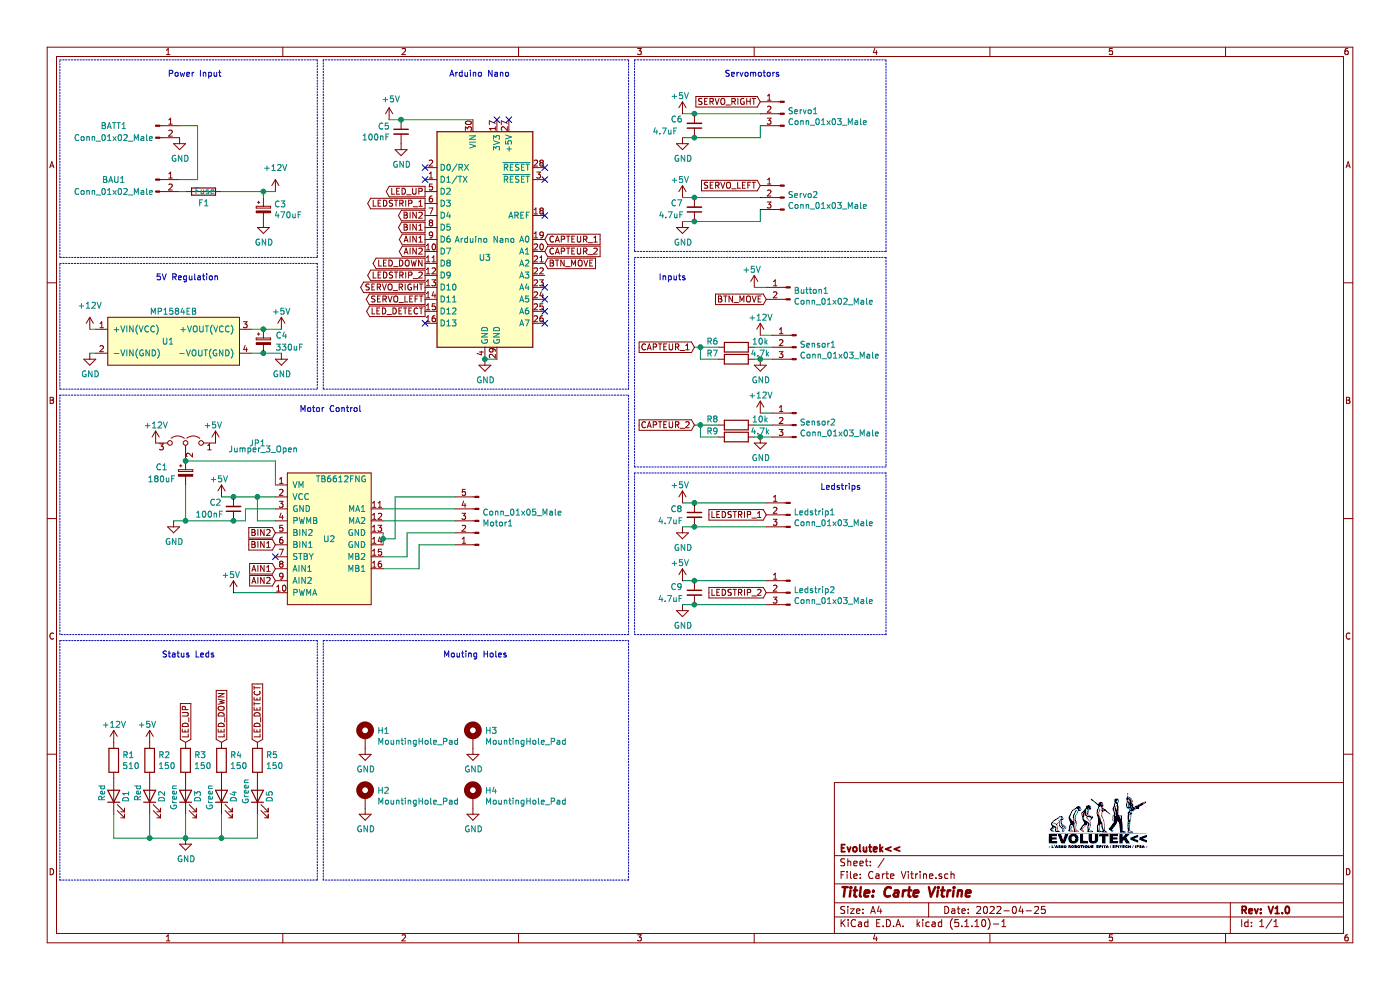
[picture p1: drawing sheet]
EESchema Schematic File Version 4
EELAYER 30 0
EELAYER END
$Descr A4 11693 8268
encoding utf-8
Sheet 1 1
Title "Carte Vitrine"
Date "2022-04-25"
Rev "V1.0"
Comp ""
Comment1 ""
Comment2 ""
Comment3 ""
Comment4 ""
$EndDescr
$Comp
L Device:Fuse F1
U 1 1
P 1700 1600
F 0 "F1" V 1600 1550 50  0000 L CNN
F 1 "Fuse" V 1700 1500 50  0000 L CNN
F 2 "ComponentsEvo:8040-PORTE-FUSIBLE" V 1630 1600 50  0001 C CNN
F 3 "~" H 1700 1600 50  0001 C CNN
	1    1700 1600
	0    -1   -1   0   
$EndComp
$Comp
L Device:R R3
U 1 1
P 1550 6350
F 0 "R3" H 1620 6396 50  0000 L CNN
F 1 "150" H 1620 6305 50  0000 L CNN
F 2 "Resistor_SMD:R_0603_1608Metric" V 1480 6350 50  0001 C CNN
F 3 "~" H 1550 6350 50  0001 C CNN
	1    1550 6350
	1    0    0    -1  
$EndComp
$Comp
L Device:R R4
U 1 1
P 1850 6350
F 0 "R4" H 1920 6396 50  0000 L CNN
F 1 "150" H 1920 6305 50  0000 L CNN
F 2 "Resistor_SMD:R_0603_1608Metric" V 1780 6350 50  0001 C CNN
F 3 "~" H 1850 6350 50  0001 C CNN
	1    1850 6350
	1    0    0    -1  
$EndComp
$Comp
L Device:R R5
U 1 1
P 2150 6350
F 0 "R5" H 2220 6396 50  0000 L CNN
F 1 "150" H 2220 6305 50  0000 L CNN
F 2 "Resistor_SMD:R_0603_1608Metric" V 2080 6350 50  0001 C CNN
F 3 "~" H 2150 6350 50  0001 C CNN
	1    2150 6350
	1    0    0    -1  
$EndComp
$Comp
L Device:LED D3
U 1 1
P 1550 6650
F 0 "D3" H 1600 6550 50  0000 R CNN
F 1 "Green" H 1650 6750 50  0000 R CNN
F 2 "LED_SMD:LED_0805_2012Metric" H 1550 6650 50  0001 C CNN
F 3 "~" H 1550 6650 50  0001 C CNN
	1    1550 6650
	0    -1   -1   0   
$EndComp
$Comp
L Device:LED D4
U 1 1
P 1850 6650
F 0 "D4" H 1900 6550 50  0000 R CNN
F 1 "Green" H 1950 6750 50  0000 R CNN
F 2 "LED_SMD:LED_0805_2012Metric" H 1850 6650 50  0001 C CNN
F 3 "~" H 1850 6650 50  0001 C CNN
	1    1850 6650
	0    -1   -1   0   
$EndComp
$Comp
L Device:LED D5
U 1 1
P 2150 6650
F 0 "D5" H 2200 6550 50  0000 R CNN
F 1 "Green" H 2300 6750 50  0000 R CNN
F 2 "LED_SMD:LED_0805_2012Metric" H 2150 6650 50  0001 C CNN
F 3 "~" H 2150 6650 50  0001 C CNN
	1    2150 6650
	0    -1   -1   0   
$EndComp
Text GLabel 6400 2500 0    50   Input ~ 0
BTN_MOVE
Text GLabel 1550 6200 1    50   Input ~ 0
LED_UP
Text GLabel 1850 6200 1    50   Input ~ 0
LED_DOWN
Text GLabel 2150 6200 1    50   Input ~ 0
LED_DETECT
$Comp
L power:+5V #PWR013
U 1 1
P 2350 2750
F 0 "#PWR013" H 2350 2600 50  0001 C CNN
F 1 "+5V" H 2350 2900 50  0000 C CNN
F 2 "" H 2350 2750 50  0001 C CNN
F 3 "" H 2350 2750 50  0001 C CNN
	1    2350 2750
	1    0    0    -1  
$EndComp
$Comp
L power:+5V #PWR015
U 1 1
P 3250 1000
F 0 "#PWR015" H 3250 850 50  0001 C CNN
F 1 "+5V" H 3265 1173 50  0000 C CNN
F 2 "" H 3250 1000 50  0001 C CNN
F 3 "" H 3250 1000 50  0001 C CNN
	1    3250 1000
	1    0    0    -1  
$EndComp
Wire Wire Line
	2200 1600 2200 1650
Wire Wire Line
	1850 6800 1850 7000
Wire Wire Line
	1550 6800 1550 7000
Wire Wire Line
	2150 6800 2150 7000
Wire Wire Line
	2150 7000 1850 7000
Text GLabel 3550 2400 0    50   Output ~ 0
SERVO_RIGHT
Text GLabel 3550 2500 0    50   Output ~ 0
SERVO_LEFT
Text GLabel 4550 2200 2    50   Input ~ 0
BTN_MOVE
Text GLabel 4550 2000 2    50   Input ~ 0
CAPTEUR_1
Text GLabel 4550 2100 2    50   Input ~ 0
CAPTEUR_2
Text GLabel 3550 1700 0    50   Output ~ 0
LEDSTRIP_1
Text GLabel 3550 1600 0    50   Output ~ 0
LED_UP
Text GLabel 3550 2200 0    50   Output ~ 0
LED_DOWN
Text GLabel 3550 2600 0    50   Output ~ 0
LED_DETECT
NoConn ~ 4550 1400
NoConn ~ 4550 1500
NoConn ~ 4550 1800
NoConn ~ 4550 2400
NoConn ~ 4550 2500
NoConn ~ 4550 2600
NoConn ~ 4550 2700
NoConn ~ 3550 2700
NoConn ~ 4150 1000
NoConn ~ 3550 1400
NoConn ~ 3550 1500
$Comp
L ComponentsEvo:MP1584EB U1
U 1 1
P 1450 2850
F 0 "U1" H 1350 2850 50  0000 L CNN
F 1 "MP1584EB" H 1250 3100 50  0000 L CNN
F 2 "ComponentsEvo:MP1584EN" H 1450 2500 50  0001 C CNN
F 3 "" H 1450 2500 50  0001 C CNN
	1    1450 2850
	1    0    0    -1  
$EndComp
$Comp
L power:+5V #PWR09
U 1 1
P 1850 4150
F 0 "#PWR09" H 1850 4000 50  0001 C CNN
F 1 "+5V" H 1750 4300 50  0000 L CNN
F 2 "" H 1850 4150 50  0001 C CNN
F 3 "" H 1850 4150 50  0001 C CNN
	1    1850 4150
	1    0    0    -1  
$EndComp
$Comp
L power:+12V #PWR05
U 1 1
P 1300 3700
F 0 "#PWR05" H 1300 3550 50  0001 C CNN
F 1 "+12V" H 1200 3850 50  0000 L CNN
F 2 "" H 1300 3700 50  0001 C CNN
F 3 "" H 1300 3700 50  0001 C CNN
	1    1300 3700
	1    0    0    -1  
$EndComp
$Comp
L power:+5V #PWR010
U 1 1
P 1950 4950
F 0 "#PWR010" H 1950 4800 50  0001 C CNN
F 1 "+5V" H 1850 5100 50  0000 L CNN
F 2 "" H 1950 4950 50  0001 C CNN
F 3 "" H 1950 4950 50  0001 C CNN
	1    1950 4950
	1    0    0    -1  
$EndComp
Text GLabel 2300 4750 0    50   Input ~ 0
AIN1
Text GLabel 2300 4850 0    50   Input ~ 0
AIN2
Text GLabel 2300 4550 0    50   Input ~ 0
BIN1
Text GLabel 2300 4450 0    50   Input ~ 0
BIN2
Text GLabel 3550 1800 0    50   Output ~ 0
BIN2
Text GLabel 3550 1900 0    50   Output ~ 0
BIN1
Text GLabel 3550 2100 0    50   Output ~ 0
AIN2
Text GLabel 3550 2000 0    50   Output ~ 0
AIN1
Connection ~ 2200 1600
NoConn ~ 2300 4650
$Comp
L Device:CP_Small C3
U 1 1
P 2200 1750
F 0 "C3" H 2288 1796 50  0000 L CNN
F 1 "470uF" H 2288 1705 50  0000 L CNN
F 2 "Capacitor_THT:CP_Radial_D10.0mm_P5.00mm" H 2200 1750 50  0001 C CNN
F 3 "~" H 2200 1750 50  0001 C CNN
	1    2200 1750
	1    0    0    -1  
$EndComp
$Comp
L Device:CP_Small C4
U 1 1
P 2200 2850
F 0 "C4" H 2300 2900 50  0000 L CNN
F 1 "330uF" H 2300 2800 50  0000 L CNN
F 2 "Capacitor_THT:CP_Radial_D10.0mm_P5.00mm" H 2200 2850 50  0001 C CNN
F 3 "~" H 2200 2850 50  0001 C CNN
	1    2200 2850
	1    0    0    -1  
$EndComp
$Comp
L Device:CP_Small C1
U 1 1
P 1550 3950
F 0 "C1" H 1350 4000 50  0000 C CNN
F 1 "180uF" H 1350 3900 50  0000 C CNN
F 2 "Capacitor_THT:CP_Radial_D10.0mm_P5.00mm" H 1550 3950 50  0001 C CNN
F 3 "~" H 1550 3950 50  0001 C CNN
	1    1550 3950
	1    0    0    -1  
$EndComp
$Comp
L Device:C_Small C2
U 1 1
P 1950 4250
F 0 "C2" H 2100 4200 50  0000 C CNN
F 1 "100nF" H 2150 4300 50  0000 C CNN
F 2 "Capacitor_SMD:C_0603_1608Metric" H 1950 4250 50  0001 C CNN
F 3 "~" H 1950 4250 50  0001 C CNN
	1    1950 4250
	-1   0    0    1   
$EndComp
$Comp
L Device:C_Small C5
U 1 1
P 3350 1100
F 0 "C5" H 3442 1146 50  0000 L CNN
F 1 "100nF" H 3442 1055 50  0000 L CNN
F 2 "Capacitor_SMD:C_0603_1608Metric" H 3350 1100 50  0001 C CNN
F 3 "~" H 3350 1100 50  0001 C CNN
	1    3350 1100
	-1   0    0    -1  
$EndComp
Text GLabel 3550 2300 0    50   Output ~ 0
LEDSTRIP_2
$Comp
L power:GND #PWR014
U 1 1
P 2350 2950
F 0 "#PWR014" H 2350 2700 50  0001 C CNN
F 1 "GND" H 2355 2777 50  0000 C CNN
F 2 "" H 2350 2950 50  0001 C CNN
F 3 "" H 2350 2950 50  0001 C CNN
	1    2350 2950
	1    0    0    -1  
$EndComp
$Comp
L power:GND #PWR011
U 1 1
P 2200 1850
F 0 "#PWR011" H 2200 1600 50  0001 C CNN
F 1 "GND" H 2205 1677 50  0000 C CNN
F 2 "" H 2200 1850 50  0001 C CNN
F 3 "" H 2200 1850 50  0001 C CNN
	1    2200 1850
	1    0    0    -1  
$EndComp
$Comp
L power:GND #PWR017
U 1 1
P 4050 3000
F 0 "#PWR017" H 4050 2750 50  0001 C CNN
F 1 "GND" H 4055 2827 50  0000 C CNN
F 2 "" H 4050 3000 50  0001 C CNN
F 3 "" H 4050 3000 50  0001 C CNN
	1    4050 3000
	1    0    0    -1  
$EndComp
$Comp
L power:GND #PWR06
U 1 1
P 1450 4350
F 0 "#PWR06" H 1450 4100 50  0001 C CNN
F 1 "GND" H 1455 4177 50  0000 C CNN
F 2 "" H 1450 4350 50  0001 C CNN
F 3 "" H 1450 4350 50  0001 C CNN
	1    1450 4350
	1    0    0    -1  
$EndComp
$Comp
L Connector:Conn_01x02_Male BATT1
U 1 1
P 1300 1050
F 0 "BATT1" H 950 1050 50  0000 C CNN
F 1 "Conn_01x02_Male" H 950 950 50  0000 C CNN
F 2 "ConnectorsEvo:649002227222" H 1300 1050 50  0001 C CNN
F 3 "~" H 1300 1050 50  0001 C CNN
	1    1300 1050
	1    0    0    -1  
$EndComp
$Comp
L power:GND #PWR07
U 1 1
P 1500 1150
F 0 "#PWR07" H 1500 900 50  0001 C CNN
F 1 "GND" H 1505 977 50  0000 C CNN
F 2 "" H 1500 1150 50  0001 C CNN
F 3 "" H 1500 1150 50  0001 C CNN
	1    1500 1150
	1    0    0    -1  
$EndComp
$Comp
L Connector:Conn_01x02_Male BAU1
U 1 1
P 1300 1500
F 0 "BAU1" H 950 1500 50  0000 C CNN
F 1 "Conn_01x02_Male" H 950 1400 50  0000 C CNN
F 2 "ConnectorsEvo:649002227222" H 1300 1500 50  0001 C CNN
F 3 "~" H 1300 1500 50  0001 C CNN
	1    1300 1500
	1    0    0    -1  
$EndComp
Wire Wire Line
	1500 1600 1550 1600
Wire Wire Line
	1500 1500 1650 1500
Wire Wire Line
	1650 1500 1650 1050
Wire Wire Line
	1650 1050 1500 1050
Wire Wire Line
	1850 1600 2200 1600
Wire Wire Line
	2100 2750 2200 2750
Connection ~ 2200 2750
Wire Wire Line
	2200 2750 2350 2750
Wire Wire Line
	2350 2950 2200 2950
Connection ~ 2200 2950
Wire Wire Line
	2200 2950 2100 2950
$Comp
L power:+12V #PWR01
U 1 1
P 750 2750
F 0 "#PWR01" H 750 2600 50  0001 C CNN
F 1 "+12V" H 750 2950 50  0000 C CNN
F 2 "" H 750 2750 50  0001 C CNN
F 3 "" H 750 2750 50  0001 C CNN
	1    750  2750
	1    0    0    -1  
$EndComp
Wire Wire Line
	750  2750 800  2750
$Comp
L power:GND #PWR02
U 1 1
P 750 2950
F 0 "#PWR02" H 750 2700 50  0001 C CNN
F 1 "GND" H 755 2777 50  0000 C CNN
F 2 "" H 750 2950 50  0001 C CNN
F 3 "" H 750 2950 50  0001 C CNN
	1    750  2950
	1    0    0    -1  
$EndComp
Wire Wire Line
	750  2950 800  2950
Wire Wire Line
	4050 3000 4150 3000
Wire Wire Line
	3350 1000 3950 1000
Connection ~ 4050 3000
$Comp
L MCU_Module:Arduino_Nano_v3.x U3
U 1 1
P 4050 2000
F 0 "U3" H 4050 1850 50  0000 C CNN
F 1 "Arduino Nano" H 4050 2000 50  0000 C CNN
F 2 "ComponentsEvo:ArduinoNano" H 4050 2000 50  0001 C CIN
F 3 "http://www.mouser.com/pdfdocs/Gravitech_Arduino_Nano3_0.pdf" H 4050 2000 50  0001 C CNN
	1    4050 2000
	1    0    0    -1  
$EndComp
NoConn ~ 4250 1000
Connection ~ 3350 1000
$Comp
L power:GND #PWR016
U 1 1
P 3350 1200
F 0 "#PWR016" H 3350 950 50  0001 C CNN
F 1 "GND" H 3355 1027 50  0000 C CNN
F 2 "" H 3350 1200 50  0001 C CNN
F 3 "" H 3350 1200 50  0001 C CNN
	1    3350 1200
	1    0    0    -1  
$EndComp
$Comp
L Connector:Conn_01x05_Male Motor1
U 1 1
P 4000 4350
F 0 "Motor1" H 3972 4374 50  0000 R CNN
F 1 "Conn_01x05_Male" H 3972 4283 50  0000 R CNN
F 2 "Connector_JST:JST_XH_B5B-XH-A_1x05_P2.50mm_Vertical" H 4000 4350 50  0001 C CNN
F 3 "~" H 4000 4350 50  0001 C CNN
	1    4000 4350
	-1   0    0    1   
$EndComp
Wire Wire Line
	3200 4450 3200 4500
$Comp
L ComponentsEvo:TB6612FNG U2
U 1 1
P 2750 4500
F 0 "U2" H 2750 4500 50  0000 C CNN
F 1 "TB6612FNG" H 2850 5000 50  0000 C CNN
F 2 "ComponentsEvo:TB6612FNG" H 2850 3600 50  0001 C CNN
F 3 "" H 2850 3600 50  0001 C CNN
	1    2750 4500
	1    0    0    -1  
$EndComp
Wire Wire Line
	1950 4150 2150 4150
Connection ~ 1950 4150
Wire Wire Line
	2300 4250 2050 4250
Wire Wire Line
	2050 4250 2050 4350
Wire Wire Line
	2050 4350 1950 4350
Connection ~ 1950 4350
Wire Wire Line
	1550 4050 1550 4350
Wire Wire Line
	1550 4350 1950 4350
Wire Wire Line
	1550 3850 2300 3850
Wire Wire Line
	2300 3850 2300 4050
Connection ~ 1550 3850
Wire Wire Line
	2300 4350 2150 4350
Wire Wire Line
	2150 4350 2150 4150
Connection ~ 2150 4150
Wire Wire Line
	2150 4150 2300 4150
Wire Wire Line
	1950 4950 2300 4950
$Comp
L power:+5V #PWR026
U 1 1
P 6300 2400
F 0 "#PWR026" H 6300 2250 50  0001 C CNN
F 1 "+5V" H 6200 2550 50  0000 L CNN
F 2 "" H 6300 2400 50  0001 C CNN
F 3 "" H 6300 2400 50  0001 C CNN
	1    6300 2400
	1    0    0    -1  
$EndComp
$Comp
L Device:C_Small C7
U 1 1
P 5800 1750
F 0 "C7" H 5600 1700 50  0000 L CNN
F 1 "4.7uF" H 5500 1800 50  0000 L CNN
F 2 "Capacitor_SMD:C_0603_1608Metric" H 5800 1750 50  0001 C CNN
F 3 "~" H 5800 1750 50  0001 C CNN
	1    5800 1750
	1    0    0    1   
$EndComp
$Comp
L Connector:Conn_01x03_Male Servo2
U 1 1
P 6550 1650
F 0 "Servo2" H 6522 1674 50  0000 R CNN
F 1 "Conn_01x03_Male" H 6522 1583 50  0000 R CNN
F 2 "Connector_PinHeader_2.54mm:PinHeader_1x03_P2.54mm_Vertical" H 6550 1650 50  0001 C CNN
F 3 "~" H 6550 1650 50  0001 C CNN
	1    6550 1650
	-1   0    0    -1  
$EndComp
Wire Wire Line
	6350 1650 5800 1650
Wire Wire Line
	5700 1850 5800 1850
Wire Wire Line
	6350 1850 6350 1750
$Comp
L power:GND #PWR021
U 1 1
P 5700 1850
F 0 "#PWR021" H 5700 1600 50  0001 C CNN
F 1 "GND" H 5705 1677 50  0000 C CNN
F 2 "" H 5700 1850 50  0001 C CNN
F 3 "" H 5700 1850 50  0001 C CNN
	1    5700 1850
	1    0    0    -1  
$EndComp
Text GLabel 6350 1550 0    50   Input ~ 0
SERVO_LEFT
$Comp
L Connector:Conn_01x02_Male Button1
U 1 1
P 6600 2400
F 0 "Button1" H 6572 2374 50  0000 R CNN
F 1 "Conn_01x02_Male" H 6572 2283 50  0000 R CNN
F 2 "ConnectorsEvo:B02B-PASK" H 6600 2400 50  0001 C CNN
F 3 "~" H 6600 2400 50  0001 C CNN
	1    6600 2400
	-1   0    0    -1  
$EndComp
$Comp
L Connector:Conn_01x03_Male Sensor1
U 1 1
P 6650 2900
F 0 "Sensor1" H 6622 2924 50  0000 R CNN
F 1 "Conn_01x03_Male" H 6622 2833 50  0000 R CNN
F 2 "ConnectorsEvo:B03B-PASK" H 6650 2900 50  0001 C CNN
F 3 "~" H 6650 2900 50  0001 C CNN
	1    6650 2900
	-1   0    0    -1  
$EndComp
$Comp
L power:+12V #PWR027
U 1 1
P 6350 2800
F 0 "#PWR027" H 6350 2650 50  0001 C CNN
F 1 "+12V" H 6250 2950 50  0000 L CNN
F 2 "" H 6350 2800 50  0001 C CNN
F 3 "" H 6350 2800 50  0001 C CNN
	1    6350 2800
	1    0    0    -1  
$EndComp
$Comp
L Device:R R6
U 1 1
P 6150 2900
F 0 "R6" V 6100 2700 50  0000 C CNN
F 1 "10k" V 6100 3100 50  0000 C CNN
F 2 "Resistor_SMD:R_0603_1608Metric" V 6080 2900 50  0001 C CNN
F 3 "~" H 6150 2900 50  0001 C CNN
	1    6150 2900
	0    1    1    0   
$EndComp
Wire Wire Line
	6300 2900 6450 2900
Text GLabel 5800 2900 0    50   Input ~ 0
CAPTEUR_1
Wire Wire Line
	5800 2900 5850 2900
$Comp
L Device:R R7
U 1 1
P 6150 3000
F 0 "R7" V 6100 2800 50  0000 C CNN
F 1 "4.7k" V 6100 3200 50  0000 C CNN
F 2 "Resistor_SMD:R_0603_1608Metric" V 6080 3000 50  0001 C CNN
F 3 "~" H 6150 3000 50  0001 C CNN
	1    6150 3000
	0    1    1    0   
$EndComp
Wire Wire Line
	6000 3000 5850 3000
Wire Wire Line
	5850 3000 5850 2900
Connection ~ 5850 2900
Wire Wire Line
	5850 2900 6000 2900
Wire Wire Line
	6300 3000 6350 3000
$Comp
L power:GND #PWR028
U 1 1
P 6350 3000
F 0 "#PWR028" H 6350 2750 50  0001 C CNN
F 1 "GND" H 6355 2827 50  0000 C CNN
F 2 "" H 6350 3000 50  0001 C CNN
F 3 "" H 6350 3000 50  0001 C CNN
	1    6350 3000
	1    0    0    -1  
$EndComp
$Comp
L Connector:Conn_01x03_Male Sensor2
U 1 1
P 6650 3550
F 0 "Sensor2" H 6622 3574 50  0000 R CNN
F 1 "Conn_01x03_Male" H 6622 3483 50  0000 R CNN
F 2 "ConnectorsEvo:B03B-PASK" H 6650 3550 50  0001 C CNN
F 3 "~" H 6650 3550 50  0001 C CNN
	1    6650 3550
	-1   0    0    -1  
$EndComp
$Comp
L power:+12V #PWR029
U 1 1
P 6350 3450
F 0 "#PWR029" H 6350 3300 50  0001 C CNN
F 1 "+12V" H 6250 3600 50  0000 L CNN
F 2 "" H 6350 3450 50  0001 C CNN
F 3 "" H 6350 3450 50  0001 C CNN
	1    6350 3450
	1    0    0    -1  
$EndComp
$Comp
L Device:R R8
U 1 1
P 6150 3550
F 0 "R8" V 6100 3350 50  0000 C CNN
F 1 "10k" V 6100 3750 50  0000 C CNN
F 2 "Resistor_SMD:R_0603_1608Metric" V 6080 3550 50  0001 C CNN
F 3 "~" H 6150 3550 50  0001 C CNN
	1    6150 3550
	0    1    1    0   
$EndComp
Wire Wire Line
	6300 3550 6450 3550
Text GLabel 5800 3550 0    50   Input ~ 0
CAPTEUR_2
Wire Wire Line
	5800 3550 5850 3550
$Comp
L Device:R R9
U 1 1
P 6150 3650
F 0 "R9" V 6100 3450 50  0000 C CNN
F 1 "4.7k" V 6100 3850 50  0000 C CNN
F 2 "Resistor_SMD:R_0603_1608Metric" V 6080 3650 50  0001 C CNN
F 3 "~" H 6150 3650 50  0001 C CNN
	1    6150 3650
	0    1    1    0   
$EndComp
Wire Wire Line
	6000 3650 5850 3650
Wire Wire Line
	5850 3650 5850 3550
Connection ~ 5850 3550
Wire Wire Line
	5850 3550 6000 3550
Wire Wire Line
	6300 3650 6350 3650
$Comp
L power:GND #PWR030
U 1 1
P 6350 3650
F 0 "#PWR030" H 6350 3400 50  0001 C CNN
F 1 "GND" H 6355 3477 50  0000 C CNN
F 2 "" H 6350 3650 50  0001 C CNN
F 3 "" H 6350 3650 50  0001 C CNN
	1    6350 3650
	1    0    0    -1  
$EndComp
$Comp
L Device:C_Small C8
U 1 1
P 5800 4300
F 0 "C8" H 5650 4350 50  0000 C CNN
F 1 "4.7uF" H 5600 4250 50  0000 C CNN
F 2 "Capacitor_SMD:C_0603_1608Metric" H 5800 4300 50  0001 C CNN
F 3 "~" H 5800 4300 50  0001 C CNN
	1    5800 4300
	1    0    0    -1  
$EndComp
$Comp
L Connector:Conn_01x03_Male Ledstrip1
U 1 1
P 6600 4300
F 0 "Ledstrip1" H 6572 4324 50  0000 R CNN
F 1 "Conn_01x03_Male" H 6572 4233 50  0000 R CNN
F 2 "ConnectorsEvo:B03B-PASK" H 6600 4300 50  0001 C CNN
F 3 "~" H 6600 4300 50  0001 C CNN
	1    6600 4300
	-1   0    0    -1  
$EndComp
$Comp
L power:+5V #PWR022
U 1 1
P 5700 4200
F 0 "#PWR022" H 5700 4050 50  0001 C CNN
F 1 "+5V" H 5600 4350 50  0000 L CNN
F 2 "" H 5700 4200 50  0001 C CNN
F 3 "" H 5700 4200 50  0001 C CNN
	1    5700 4200
	1    0    0    -1  
$EndComp
Text GLabel 6400 4300 0    50   Input ~ 0
LEDSTRIP_1
Wire Wire Line
	5800 4200 6400 4200
Connection ~ 5800 4200
Wire Wire Line
	6400 4400 5800 4400
$Comp
L power:GND #PWR023
U 1 1
P 5700 4400
F 0 "#PWR023" H 5700 4150 50  0001 C CNN
F 1 "GND" H 5705 4227 50  0000 C CNN
F 2 "" H 5700 4400 50  0001 C CNN
F 3 "" H 5700 4400 50  0001 C CNN
	1    5700 4400
	1    0    0    -1  
$EndComp
$Comp
L Device:C_Small C9
U 1 1
P 5800 4950
F 0 "C9" H 5650 5000 50  0000 C CNN
F 1 "4.7uF" H 5600 4900 50  0000 C CNN
F 2 "Capacitor_SMD:C_0603_1608Metric" H 5800 4950 50  0001 C CNN
F 3 "~" H 5800 4950 50  0001 C CNN
	1    5800 4950
	1    0    0    -1  
$EndComp
$Comp
L Connector:Conn_01x03_Male Ledstrip2
U 1 1
P 6600 4950
F 0 "Ledstrip2" H 6572 4974 50  0000 R CNN
F 1 "Conn_01x03_Male" H 6572 4883 50  0000 R CNN
F 2 "ConnectorsEvo:B03B-PASK" H 6600 4950 50  0001 C CNN
F 3 "~" H 6600 4950 50  0001 C CNN
	1    6600 4950
	-1   0    0    -1  
$EndComp
$Comp
L power:+5V #PWR024
U 1 1
P 5700 4850
F 0 "#PWR024" H 5700 4700 50  0001 C CNN
F 1 "+5V" H 5600 5000 50  0000 L CNN
F 2 "" H 5700 4850 50  0001 C CNN
F 3 "" H 5700 4850 50  0001 C CNN
	1    5700 4850
	1    0    0    -1  
$EndComp
Text GLabel 6400 4950 0    50   Input ~ 0
LEDSTRIP_2
Wire Wire Line
	5800 4850 6400 4850
Wire Wire Line
	6400 5050 5800 5050
$Comp
L power:GND #PWR025
U 1 1
P 5700 5050
F 0 "#PWR025" H 5700 4800 50  0001 C CNN
F 1 "GND" H 5705 4877 50  0000 C CNN
F 2 "" H 5700 5050 50  0001 C CNN
F 3 "" H 5700 5050 50  0001 C CNN
	1    5700 5050
	1    0    0    -1  
$EndComp
Connection ~ 5800 5050
Wire Wire Line
	2200 1600 2300 1600
$Comp
L power:+12V #PWR012
U 1 1
P 2300 1600
F 0 "#PWR012" H 2300 1450 50  0001 C CNN
F 1 "+12V" H 2300 1800 50  0000 C CNN
F 2 "" H 2300 1600 50  0001 C CNN
F 3 "" H 2300 1600 50  0001 C CNN
	1    2300 1600
	1    0    0    -1  
$EndComp
Wire Wire Line
	3250 1000 3350 1000
Wire Wire Line
	1450 4350 1550 4350
Connection ~ 1550 4350
Wire Wire Line
	1850 4150 1950 4150
Wire Wire Line
	5700 5050 5800 5050
Wire Wire Line
	5700 4850 5800 4850
Connection ~ 5800 4850
Wire Wire Line
	5700 4200 5800 4200
Wire Wire Line
	5700 4400 5800 4400
Connection ~ 5800 4400
Wire Wire Line
	6350 3450 6450 3450
Connection ~ 6350 3650
Wire Wire Line
	6350 3650 6450 3650
Connection ~ 6350 3000
Wire Wire Line
	6350 3000 6450 3000
Wire Wire Line
	6350 2800 6450 2800
Wire Wire Line
	6300 2400 6400 2400
Wire Wire Line
	5800 1850 6350 1850
Wire Wire Line
	5800 1650 5700 1650
$Comp
L power:+5V #PWR020
U 1 1
P 5700 1650
F 0 "#PWR020" H 5700 1500 50  0001 C CNN
F 1 "+5V" H 5600 1800 50  0000 L CNN
F 2 "" H 5700 1650 50  0001 C CNN
F 3 "" H 5700 1650 50  0001 C CNN
	1    5700 1650
	1    0    0    -1  
$EndComp
$Comp
L Device:C_Small C6
U 1 1
P 5800 1050
F 0 "C6" H 5600 1000 50  0000 L CNN
F 1 "4.7uF" H 5450 1100 50  0000 L CNN
F 2 "Capacitor_SMD:C_0603_1608Metric" H 5800 1050 50  0001 C CNN
F 3 "~" H 5800 1050 50  0001 C CNN
	1    5800 1050
	1    0    0    1   
$EndComp
$Comp
L Connector:Conn_01x03_Male Servo1
U 1 1
P 6550 950
F 0 "Servo1" H 6522 974 50  0000 R CNN
F 1 "Conn_01x03_Male" H 6522 883 50  0000 R CNN
F 2 "Connector_PinHeader_2.54mm:PinHeader_1x03_P2.54mm_Vertical" H 6550 950 50  0001 C CNN
F 3 "~" H 6550 950 50  0001 C CNN
	1    6550 950 
	-1   0    0    -1  
$EndComp
Wire Wire Line
	6350 950  5800 950 
Wire Wire Line
	5700 1150 5800 1150
Wire Wire Line
	6350 1150 6350 1050
$Comp
L power:GND #PWR019
U 1 1
P 5700 1150
F 0 "#PWR019" H 5700 900 50  0001 C CNN
F 1 "GND" H 5705 977 50  0000 C CNN
F 2 "" H 5700 1150 50  0001 C CNN
F 3 "" H 5700 1150 50  0001 C CNN
	1    5700 1150
	1    0    0    -1  
$EndComp
Text GLabel 6350 850  0    50   Input ~ 0
SERVO_RIGHT
Wire Wire Line
	5800 1150 6350 1150
Wire Wire Line
	5800 950  5700 950 
$Comp
L power:+5V #PWR018
U 1 1
P 5700 950
F 0 "#PWR018" H 5700 800 50  0001 C CNN
F 1 "+5V" H 5600 1100 50  0000 L CNN
F 2 "" H 5700 950 50  0001 C CNN
F 3 "" H 5700 950 50  0001 C CNN
	1    5700 950 
	1    0    0    -1  
$EndComp
Connection ~ 5800 950 
Connection ~ 5800 1150
Connection ~ 5800 1650
Connection ~ 5800 1850
Text Notes 1400 650  0    50   ~ 0
Power Input
Wire Notes Line
	500  500  2650 500 
Wire Notes Line
	2650 500  2650 2150
Wire Notes Line
	2650 2150 500  2150
Wire Notes Line
	500  2150 500  500 
Text Notes 1300 2350 0    50   ~ 0
5V Regulation
Wire Notes Line
	500  2200 2650 2200
Wire Notes Line
	2650 2200 2650 3250
Wire Notes Line
	2650 3250 500  3250
Wire Notes Line
	500  3250 500  2200
Wire Notes Line
	2700 3250 5250 3250
Wire Notes Line
	5250 3250 5250 500 
Wire Notes Line
	5250 500  2700 500 
Wire Notes Line
	2700 500  2700 3250
Text Notes 3750 650  0    50   ~ 0
Arduino Nano
$Comp
L Device:R R2
U 1 1
P 1250 6350
F 0 "R2" H 1320 6396 50  0000 L CNN
F 1 "150" H 1320 6305 50  0000 L CNN
F 2 "Resistor_SMD:R_0603_1608Metric" V 1180 6350 50  0001 C CNN
F 3 "~" H 1250 6350 50  0001 C CNN
	1    1250 6350
	1    0    0    -1  
$EndComp
$Comp
L Device:LED D2
U 1 1
P 1250 6650
F 0 "D2" H 1300 6550 50  0000 R CNN
F 1 "Red" H 1350 6750 50  0000 R CNN
F 2 "LED_SMD:LED_0805_2012Metric" H 1250 6650 50  0001 C CNN
F 3 "~" H 1250 6650 50  0001 C CNN
	1    1250 6650
	0    -1   -1   0   
$EndComp
Wire Wire Line
	1250 6800 1250 7000
$Comp
L Device:R R1
U 1 1
P 950 6350
F 0 "R1" H 1020 6396 50  0000 L CNN
F 1 "510" H 1020 6305 50  0000 L CNN
F 2 "Resistor_SMD:R_0603_1608Metric" V 880 6350 50  0001 C CNN
F 3 "~" H 950 6350 50  0001 C CNN
	1    950  6350
	1    0    0    -1  
$EndComp
$Comp
L Device:LED D1
U 1 1
P 950 6650
F 0 "D1" H 1000 6550 50  0000 R CNN
F 1 "Red" H 1050 6750 50  0000 R CNN
F 2 "LED_SMD:LED_0805_2012Metric" H 950 6650 50  0001 C CNN
F 3 "~" H 950 6650 50  0001 C CNN
	1    950  6650
	0    -1   -1   0   
$EndComp
Wire Wire Line
	950  6800 950  7000
Connection ~ 1250 7000
Connection ~ 1550 7000
Connection ~ 1850 7000
Wire Wire Line
	1250 7000 1550 7000
Wire Wire Line
	950  7000 1250 7000
Wire Wire Line
	1550 7000 1850 7000
$Comp
L power:+12V #PWR03
U 1 1
P 950 6200
F 0 "#PWR03" H 950 6050 50  0001 C CNN
F 1 "+12V" H 850 6350 50  0000 L CNN
F 2 "" H 950 6200 50  0001 C CNN
F 3 "" H 950 6200 50  0001 C CNN
	1    950  6200
	1    0    0    -1  
$EndComp
$Comp
L power:+5V #PWR04
U 1 1
P 1250 6200
F 0 "#PWR04" H 1250 6050 50  0001 C CNN
F 1 "+5V" H 1150 6350 50  0000 L CNN
F 2 "" H 1250 6200 50  0001 C CNN
F 3 "" H 1250 6200 50  0001 C CNN
	1    1250 6200
	1    0    0    -1  
$EndComp
$Comp
L power:GND #PWR08
U 1 1
P 1550 7000
F 0 "#PWR08" H 1550 6750 50  0001 C CNN
F 1 "GND" H 1555 6827 50  0000 C CNN
F 2 "" H 1550 7000 50  0001 C CNN
F 3 "" H 1550 7000 50  0001 C CNN
	1    1550 7000
	1    0    0    -1  
$EndComp
Text Notes 1350 5500 0    50   ~ 0
Status Leds
Wire Notes Line
	2650 5350 500  5350
Wire Notes Line
	500  5350 500  7350
Wire Notes Line
	500  7350 2650 7350
Wire Notes Line
	2650 7350 2650 5350
Text Notes 2500 3450 0    50   ~ 0
Motor Control
Wire Notes Line
	500  3300 5250 3300
Wire Notes Line
	5250 3300 5250 5300
Wire Notes Line
	5250 5300 500  5300
Wire Notes Line
	500  5300 500  3300
Text Notes 6050 650  0    50   ~ 0
Servomotors
Wire Notes Line
	5300 2100 7400 2100
Wire Notes Line
	7400 2100 7400 500 
Wire Notes Line
	7400 500  5300 500 
Wire Notes Line
	5300 500  5300 2100
Text Notes 5500 2350 0    50   ~ 0
Inputs
Wire Notes Line
	5300 2150 7400 2150
Wire Notes Line
	7400 2150 7400 3900
Wire Notes Line
	7400 3900 5300 3900
Wire Notes Line
	5300 3900 5300 2150
Text Notes 6850 4100 0    50   ~ 0
Ledstrips
Wire Notes Line
	7400 3950 5300 3950
Wire Notes Line
	5300 3950 5300 5300
Wire Notes Line
	5300 5300 7400 5300
Wire Notes Line
	7400 5300 7400 3950
$Comp
L Mechanical:MountingHole_Pad H1
U 1 1
P 3050 6150
F 0 "H1" H 3150 6199 50  0000 L CNN
F 1 "MountingHole_Pad" H 3150 6108 50  0000 L CNN
F 2 "MountingHole:MountingHole_3.2mm_M3_Pad_Via" H 3050 6150 50  0001 C CNN
F 3 "~" H 3050 6150 50  0001 C CNN
	1    3050 6150
	1    0    0    -1  
$EndComp
$Comp
L Mechanical:MountingHole_Pad H3
U 1 1
P 3950 6150
F 0 "H3" H 4050 6199 50  0000 L CNN
F 1 "MountingHole_Pad" H 4050 6108 50  0000 L CNN
F 2 "MountingHole:MountingHole_3.2mm_M3_Pad_Via" H 3950 6150 50  0001 C CNN
F 3 "~" H 3950 6150 50  0001 C CNN
	1    3950 6150
	1    0    0    -1  
$EndComp
$Comp
L Mechanical:MountingHole_Pad H2
U 1 1
P 3050 6650
F 0 "H2" H 3150 6699 50  0000 L CNN
F 1 "MountingHole_Pad" H 3150 6608 50  0000 L CNN
F 2 "MountingHole:MountingHole_3.2mm_M3_Pad_Via" H 3050 6650 50  0001 C CNN
F 3 "~" H 3050 6650 50  0001 C CNN
	1    3050 6650
	1    0    0    -1  
$EndComp
$Comp
L Mechanical:MountingHole_Pad H4
U 1 1
P 3950 6650
F 0 "H4" H 4050 6699 50  0000 L CNN
F 1 "MountingHole_Pad" H 4050 6608 50  0000 L CNN
F 2 "MountingHole:MountingHole_3.2mm_M3_Pad_Via" H 3950 6650 50  0001 C CNN
F 3 "~" H 3950 6650 50  0001 C CNN
	1    3950 6650
	1    0    0    -1  
$EndComp
$Comp
L power:GND #PWR0101
U 1 1
P 3050 6250
F 0 "#PWR0101" H 3050 6000 50  0001 C CNN
F 1 "GND" H 3055 6077 50  0000 C CNN
F 2 "" H 3050 6250 50  0001 C CNN
F 3 "" H 3050 6250 50  0001 C CNN
	1    3050 6250
	1    0    0    -1  
$EndComp
$Comp
L power:GND #PWR0102
U 1 1
P 3950 6250
F 0 "#PWR0102" H 3950 6000 50  0001 C CNN
F 1 "GND" H 3955 6077 50  0000 C CNN
F 2 "" H 3950 6250 50  0001 C CNN
F 3 "" H 3950 6250 50  0001 C CNN
	1    3950 6250
	1    0    0    -1  
$EndComp
$Comp
L power:GND #PWR0103
U 1 1
P 3050 6750
F 0 "#PWR0103" H 3050 6500 50  0001 C CNN
F 1 "GND" H 3055 6577 50  0000 C CNN
F 2 "" H 3050 6750 50  0001 C CNN
F 3 "" H 3050 6750 50  0001 C CNN
	1    3050 6750
	1    0    0    -1  
$EndComp
$Comp
L power:GND #PWR0104
U 1 1
P 3950 6750
F 0 "#PWR0104" H 3950 6500 50  0001 C CNN
F 1 "GND" H 3955 6577 50  0000 C CNN
F 2 "" H 3950 6750 50  0001 C CNN
F 3 "" H 3950 6750 50  0001 C CNN
	1    3950 6750
	1    0    0    -1  
$EndComp
Wire Notes Line
	2700 5350 5250 5350
Wire Notes Line
	5250 5350 5250 7350
Wire Notes Line
	5250 7350 2700 7350
Wire Notes Line
	2700 7350 2700 5350
Text Notes 3700 5500 0    50   ~ 0
Mouting Holes
$Comp
L Jumper:Jumper_3_Open JP1
U 1 1
P 1550 3700
F 0 "JP1" H 950 3700 50  0000 C CNN
F 1 "Jumper_3_Open" H 900 3650 50  0000 C CNN
F 2 "Connector_PinHeader_2.54mm:PinHeader_1x03_P2.54mm_Vertical" H 1550 3700 50  0001 C CNN
F 3 "~" H 1550 3700 50  0001 C CNN
	1    1550 3700
	-1   0    0    -1  
$EndComp
$Comp
L power:+5V #PWR031
U 1 1
P 1800 3700
F 0 "#PWR031" H 1800 3550 50  0001 C CNN
F 1 "+5V" H 1700 3850 50  0000 L CNN
F 2 "" H 1800 3700 50  0001 C CNN
F 3 "" H 1800 3700 50  0001 C CNN
	1    1800 3700
	1    0    0    -1  
$EndComp
Wire Wire Line
	3800 4250 3200 4250
Wire Wire Line
	3200 4350 3800 4350
Wire Wire Line
	3400 4450 3400 4650
Wire Wire Line
	3400 4650 3200 4650
Wire Wire Line
	3400 4450 3800 4450
Wire Wire Line
	3200 4750 3500 4750
Wire Wire Line
	3500 4750 3500 4550
Wire Wire Line
	3500 4550 3800 4550
Wire Wire Line
	3800 4150 3300 4150
Wire Wire Line
	3300 4150 3300 4500
Wire Wire Line
	3300 4500 3200 4500
Connection ~ 3200 4500
Wire Wire Line
	3200 4500 3200 4550
$EndSCHEMATC
